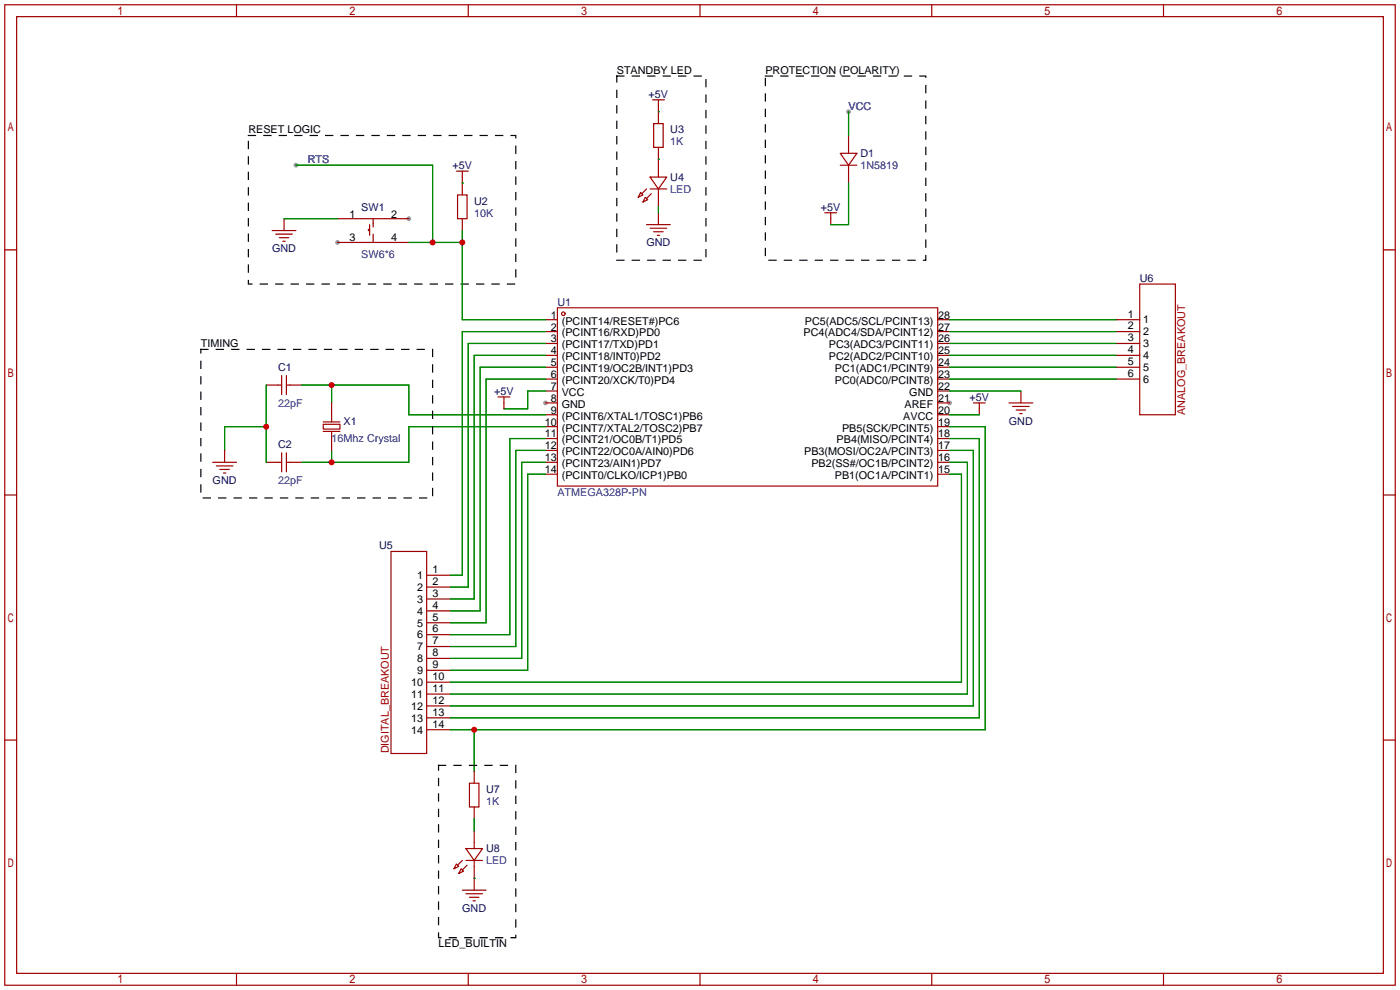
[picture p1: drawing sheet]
<svg xmlns="http://www.w3.org/2000/svg" width="299mm" height="212mm" viewBox="0 0 299 212" stroke-linecap="round" stroke-linejoin="round" font-family="sans-serif">
<g fill="#999">
<circle cx="202.9" cy="86.1" r=".51"/>
<circle cx="116.6" cy="86.1" r=".51"/>
<circle cx="87.4" cy="46.7" r=".51"/>
<circle cx="72.1" cy="51.8" r=".51"/>
<circle cx="181.4" cy="23.9" r=".51"/>
<circle cx="63.2" cy="35.3" r=".51"/>
</g>
<g fill="none" stroke="#a10000" stroke-width=".25">
<path d="M1 1h297.2v209.6h-297.2zM3.6 3.6h292.1v204.4h-292.1zM50.5 1v2.6M100.1 1v2.6M149.6 1v2.6M199.1 1v2.6M248.7 1v2.6M97.5 36.6h2.6M98.8 36.6v5.1M138.9 37.8h3.6l-1.8 2.6zM139.4 21.3h2.6M139.7 26.4h2v5.1h-2z"/>
<path d="M140.7 21.3v5.1M140.7 31.5v6.3M179.6 32.8h3.5l-1.7 2.5zM179.6 35.3h3.5M181.4 29v3.8M181.4 35.3v3.8M1 53.4h2.6M58.2 49.3h5M58.9 50h3.6M59.7 50.8h2M60.5 51.6h.5M60.7 46.7v2.6"/>
<path d="M72.1 46.7h15.3M72.1 51.8h15.3M79 49h-.3v.3h.3M79 48v2.3M79.8 46.7v1.8M79.8 50v1.8M97.8 41.7h2v5h-2zM98.8 46.7v2.6M136.9 41.1l.5 .6-1 .5zM137.9 42.2l.5 .5-1 .5zM138.2 40.4l-1 1M138.2 48h5.1"/>
<path d="M138.9 40.4h3.6M138.9 48.8h3.6M139.2 41.4l-1 1M139.7 49.5h2M140.5 50.3h.5M140.7 40.4v3.8M140.7 45.5v2.5M176.3 45.5h2.5M177.5 45.5v2.5M295.7 53.4h2.5M116.6 68.3h2.5M116.6 70.9h2.5"/>
<path d="M116.6 73.4h2.5M116.6 75.9h2.5M116.6 78.5h2.5M119.1 65.8h81.3v38.1h-81.3zM200.4 68.3h2.5M200.4 70.9h2.5M200.4 73.4h2.5M200.4 75.9h2.5M200.4 78.5h2.5M238.5 68.3h5.1M238.5 70.9h5.1M238.5 73.4h5.1"/>
<path d="M238.5 75.9h5.1M238.5 78.5h5.1M243.6 60.7h7.6v27.9h-7.6zM45.5 98.8h5M46.2 99.6h3.6M48 96.3v2.5M56.9 98.8h3.3M56.9 82.3h3.3M60.2 80.3v4M60.2 96.8v4M61.2 98.8h3.3M61.2 82.3h3.3"/>
<path d="M61.2 80.3v4M61.2 96.8v4M69.1 90.7h3.5v1h-3.5zM69.1 92.2h3.5M69.1 90.2h3.5M70.9 86.1v4.1M70.9 92.2v4.1M106.4 84.8h2.6M107.7 84.8v2.6M116.6 81h2.5M116.6 83.6h2.5M116.6 86.1h2.5"/>
<path d="M116.6 88.6h2.5M116.6 91.2h2.5M116.6 93.7h2.5M116.6 96.3h2.5M116.6 98.8h2.5M200.4 81h2.5M200.4 83.6h2.5M200.4 86.1h2.5M200.4 88.6h2.5M200.4 91.2h2.5M200.4 93.7h2.5M200.4 96.3h2.5"/>
<path d="M200.4 98.8h2.5M208 86.1h2.6M209.3 86.1v2.5M215.6 86.1h5.1M216.4 86.9h3.6M217.2 87.6h2M217.9 88.4h.5M218.2 83.6v2.5M238.5 81h5.1M1 105.8h2.6M47 100.3h2M47.8 101.1h.5"/>
<path d="M83.6 117.9h7.6v43.1h-7.6zM116.6 101.3h2.5M200.4 101.3h2.5M295.7 105.8h2.5M91.2 122.9h5.1M91.2 125.5h5.1M91.2 128h5.1M91.2 130.6h5.1M91.2 133.1h5.1M91.2 135.6h5.1M91.2 138.2h5.1M1 158.2h2.6"/>
<path d="M91.2 140.7h5.1M91.2 143.3h5.1M91.2 145.8h5.1M91.2 148.3h5.1M91.2 150.9h5.1M91.2 153.4h5.1M91.2 156h5.1M295.7 158.2h2.5M100.3 167.4h2.1v5.1h-2.1zM101.3 164.8v2.6M101.3 172.5v2.5M101.3 177.5v3.9"/>
<path d="M97.5 184.7l.5 .5-1 .5zM98.6 185.7l.5 .5-1.1 .5zM98.8 183.9l-1 1M98.8 190.2h5.1M99.6 181.4h3.5l-1.8 2.5zM99.6 183.9h3.5M99.6 191h3.5M99.8 184.9l-1 1M100.3 191.8h2.1M101.1 192.5h.5M101.3 183.9v6.3M50.5 208v2.6"/>
<path d="M100.1 208v2.6M149.6 208v2.6M199.1 208v2.6M248.7 208v2.6"/>
<circle cx="120.4" cy="67.1" r=".38"/>
</g>
<g fill="none" stroke="#008700" stroke-width=".25">
<path d="M63.2 35.3h29.3v16.5M98.8 39.1h.1M140.7 34h.1M140.7 23.9h.1M181.4 23.9v5.1M181.4 39.1v8.9h-3.9M60.7 46.7h11.4M87.4 51.8h11.4M98.8 49.3v19h17.8M140.7 44.2v1.3M116.6 70.9h-17.8v52h-2.5M116.6 73.4h-16.5v52.1h-3.8"/>
<path d="M116.6 75.9h-15.3v52.1h-5M116.6 78.5h-14v52.1h-6.3M202.9 70.9h35.6M202.9 73.4h35.6M202.9 75.9h35.6M202.9 78.5h35.6M202.9 68.3h35.6M56.9 91.2h-8.9v5.1M56.9 82.3v16.5M64.5 82.3h22.9v6.3h29.2M70.9 82.3v3.8M70.9 96.3v2.5"/>
<path d="M116.6 91.2h-29.2v7.6h-22.9M116.6 98.8h-5.1v41.9h-15.2M116.6 81h-12.7v52.1h-7.6M116.6 93.7h-7.6v41.9h-12.7M116.6 96.3h-6.4v41.9h-13.9M116.6 83.6h-3.8v3.8h-5.1M202.9 88.6h6.4M202.9 98.8h3.9v49.5h-110.5M202.9 91.2h7.7v64.8h-114.3M202.9 81h35.6M202.9 93.7h6.4v59.7h-113M202.9 96.3h5.1v54.6h-111.7"/>
<path d="M202.9 83.6h15.3M116.6 101.3h-3.8v42h-16.5M202.9 101.3h2.6v44.5h-109.2M101.3 156v8.8M101.3 175v2.5M101.3 187.7h.1"/>
</g>
<path d="M131.8 16.3h19.1v39.3h-19.1zM163.6 16.3h34.3v39.3h-34.3zM53.1 29h57.1v31.7h-57.1zM42.9 74.7h49.6v31.7h-49.6zM93.7 163.6h16.5v36.8h-16.5z" fill="none" stroke="#000" stroke-width=".25" stroke-dasharray="1.5 1.8"/>
<g fill="#c00">
<circle cx="70.9" cy="82.3" r=".63"/>
<circle cx="70.9" cy="98.8" r=".63"/>
<circle cx="56.9" cy="91.2" r=".63"/>
<circle cx="101.3" cy="156" r=".63"/>
<circle cx="98.8" cy="51.8" r=".63"/>
<circle cx="92.5" cy="51.8" r=".63"/>
</g>
<g font-size="2.3">
<text x="131.8" y="15.8">STANDBY LED</text>
<text x="163.6" y="15.8">PROTECTION (POLARITY)</text>
<text x="53.1" y="28.5">RESET LOGIC</text>
<text x="74.7" y="46.5">1</text>
<text x="83.6" y="46.5">2</text>
<text x="74.7" y="51.6">3</text>
<text x="83.6" y="51.6">4</text>
<text x="117.7" y="70.6">2</text>
<text x="117.7" y="68.1">1</text>
<text x="120.1" y="71.9">(PCINT16/RXD)PD0</text>
<text x="120.1" y="69.4">(PCINT14/RESET#)PC6</text>
<text x="171.8" y="71.9">PC4(ADC4/SDA/PCINT12)</text>
<text x="172" y="69.4">PC5(ADC5/SCL/PCINT13)</text>
<text x="200.5" y="68.1">28</text>
<text x="200.5" y="70.6">27</text>
<text x="241" y="67.9">1</text>
<text x="241" y="70.4">2</text>
<text x="244.3" y="69.1">1</text>
<text x="244.3" y="71.7">2</text>
<text x="42.9" y="74.2">TIMING</text>
<text x="117.7" y="75.7">4</text>
<text x="117.7" y="73.2">3</text>
<text x="120.1" y="77">(PCINT18/INT0)PD2</text>
<text x="120.1" y="74.4">(PCINT17/TXD)PD1</text>
<text x="177.1" y="74.4">PC3(ADC3/PCINT11)</text>
<text x="177.1" y="77">PC2(ADC2/PCINT10)</text>
<text x="200.5" y="73.2">26</text>
<text x="200.5" y="75.7">25</text>
<text x="241" y="72.9">3</text>
<text x="241" y="75.5">4</text>
<text x="244.3" y="74.2">3</text>
<text x="244.3" y="76.8">4</text>
<text x="117.7" y="83.3">7</text>
<text x="117.7" y="80.8">6</text>
<text x="117.7" y="78.3">5</text>
<text x="120.1" y="82.1">(PCINT20/XCK/T0)PD4</text>
<text x="120.1" y="79.5">(PCINT19/OC2B/INT1)PD3</text>
<text x="178.4" y="79.5">PC1(ADC1/PCINT9)</text>
<text x="178.4" y="82.1">PC0(ADC0/PCINT8)</text>
<text x="200.5" y="78.3">24</text>
<text x="200.5" y="80.8">23</text>
<text x="200.5" y="83.3">22</text>
<text x="241" y="78">5</text>
<text x="241" y="80.6">6</text>
<text x="244.3" y="79.3">5</text>
<text x="244.3" y="81.8">6</text>
<text x="117.7" y="88.4">9</text>
<text x="117.7" y="85.9">8</text>
<text x="120.1" y="89.7">(PCINT6/XTAL1/TOSC1)PB6</text>
<text x="120.1" y="87.1">GND</text>
<text x="120.1" y="84.6">VCC</text>
<text x="193.1" y="89.7">AVCC</text>
<text x="193.3" y="87.1">AREF</text>
<text x="194.3" y="84.6">GND</text>
<text x="200.5" y="85.9">21</text>
<text x="200.5" y="88.4">20</text>
<text x="116.4" y="93.5">11</text>
<text x="116.4" y="91">10</text>
<text x="120.1" y="94.8">(PCINT21/OC0B/T1)PD5</text>
<text x="120.1" y="92.2">(PCINT7/XTAL2/TOSC2)PB7</text>
<text x="178.8" y="94.8">PB4(MISO/PCINT4)</text>
<text x="180" y="92.2">PB5(SCK/PCINT5)</text>
<text x="200.5" y="91">19</text>
<text x="200.5" y="93.5">18</text>
<text x="116.4" y="101.1">14</text>
<text x="116.4" y="98.6">13</text>
<text x="116.4" y="96">12</text>
<text x="120.1" y="99.8">(PCINT23/AIN1)PD7</text>
<text x="120.1" y="97.3">(PCINT22/OC0A/AIN0)PD6</text>
<text x="171.9" y="97.3">PB3(MOSI/OC2A/PCINT3)</text>
<text x="173.4" y="99.8">PB2(SS#/OC1B/PCINT2)</text>
<text x="200.5" y="96">17</text>
<text x="200.5" y="98.6">16</text>
<text x="200.5" y="101.1">15</text>
<text x="120.1" y="102.4">(PCINT0/CLKO/ICP1)PB0</text>
<text x="178.4" y="102.4">PB1(OC1A/PCINT1)</text>
<text x="89.1" y="123.7">1</text>
<text x="92.5" y="122.5">1</text>
<text x="92.5" y="125">2</text>
<text x="89.1" y="126.3">2</text>
<text x="89.1" y="128.8">3</text>
<text x="89.1" y="131.4">4</text>
<text x="92.5" y="127.6">3</text>
<text x="92.5" y="130.1">4</text>
<text x="89.1" y="133.9">5</text>
<text x="89.1" y="136.4">6</text>
<text x="92.5" y="132.6">5</text>
<text x="92.5" y="135.2">6</text>
<text x="92.5" y="137.7">7</text>
<text x="89.1" y="139">7</text>
<text x="89.1" y="141.5">8</text>
<text x="92.5" y="140.3">8</text>
<text x="92.5" y="142.8">9</text>
<text x="87.9" y="146.6">10</text>
<text x="87.9" y="149.1">11</text>
<text x="89.1" y="144.1">9</text>
<text x="92.5" y="145.3">10</text>
<text x="92.5" y="147.9">11</text>
<text x="87.9" y="151.7">12</text>
<text x="87.9" y="154.2">13</text>
<text x="92.5" y="150.4">12</text>
<text x="92.5" y="153">13</text>
<text x="92.5" y="155.5">14</text>
<text x="87.9" y="156.8">14</text>
<text x="93.7" y="202.5">LED_BUILTIN</text>
</g>
<g font-size="2.3" fill="#000080">
<text x="138.6" y="20.9">+5V</text>
<text x="143.3" y="28.5">U3</text>
<text x="183.9" y="33.6">D1</text>
<text x="96.7" y="36.1">+5V</text>
<text x="143.3" y="38.7">U4</text>
<text x="77.2" y="45">SW1</text>
<text x="101.3" y="43.7">U2</text>
<text x="175.5" y="45">+5V</text>
<text x="58.1" y="53.9">GND</text>
<text x="138.2" y="52.6">GND</text>
<text x="119.1" y="65.3">U1</text>
<text x="243.6" y="60.2">U6</text>
<text x="59.4" y="79.3">C1</text>
<text x="105.6" y="84.4">+5V</text>
<text x="207.2" y="85.6">+5V</text>
<text x="59.4" y="95.8">C2</text>
<text x="73.4" y="90.7">X1</text>
<text x="215.6" y="90.7">GND</text>
<text x="45.4" y="103.4">GND</text>
<text x="81" y="117.4">U5</text>
<text x="103.9" y="169.5">U7</text>
<text x="103.9" y="182.2">U8</text>
<text x="98.8" y="194.9">GND</text>
</g>
<g font-size="2.3" fill="#00f">
<text x="181.4" y="23.4">VCC</text>
<text x="65.8" y="34.8">RTS</text>
<text x="143.3" y="31">1K</text>
<text x="143.3" y="41.2">LED</text>
<text x="183.9" y="36.1">1N5819</text>
<text x="101.3" y="46.3">10K</text>
<text x="77.2" y="55.2">SW6*6</text>
<text x="59.4" y="86.9">22pF</text>
<text x="70.9" y="94.5">16Mhz Crystal</text>
<text x="59.4" y="103.4">22pF</text>
<text x="119.1" y="106">ATMEGA328P-PN</text>
<text x="103.9" y="172">1K</text>
<text x="103.9" y="184.7">LED</text>
</g>
<g font-size="2.3" fill="#a00000">
<text x="253.3" y="88.6" transform="rotate(-90 253.3 88.6)">ANALOG_BREAKOUT</text>
<text x="83.1" y="161" transform="rotate(-90 83.1 161)">DIGITAL_BREAKOUT</text>
</g>
</svg>
